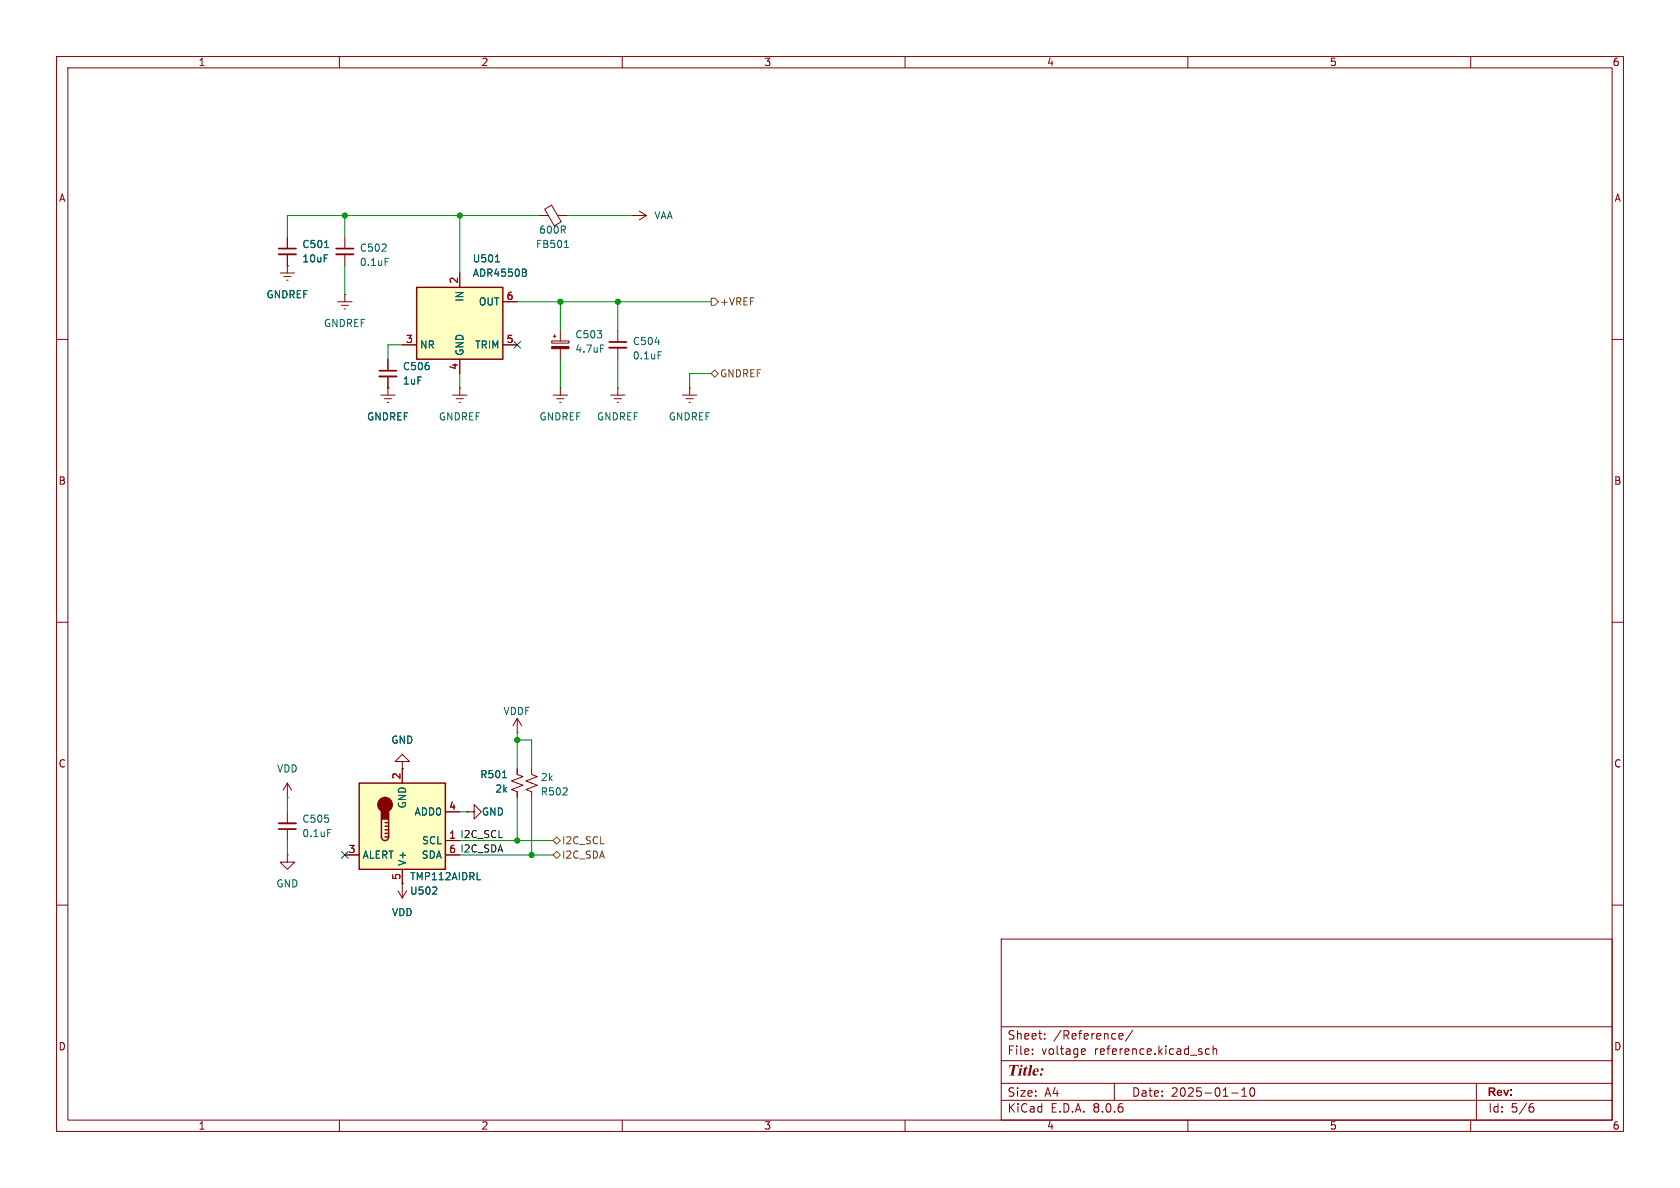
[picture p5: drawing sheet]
<svg xmlns="http://www.w3.org/2000/svg" width="297mm" height="210mm" viewBox="0 0 297 210" stroke-linecap="round" stroke-linejoin="round" font-family="sans-serif">
<g fill="none" stroke="#840000" stroke-width=".18">
<path d="M10 10h277v190h-277zM12 12h273v186h-273zM60 10v2M110 10v2M160 10v2M210 10v2M260 10v2M95.2 38.1h1.7M96.3 37l1.2-.7 1.7 2.9-1.2 .7zM98.6 38.1h1.7M111.8 38.1h.1M111.8 38.1h2.5"/>
<path d="M113 37.3l1.3 .8M114.3 38.1l-1.3 .8M10 60h2M49.5 48.3h2.6M50.2 48.9h1.2M50.7 49.5h.2M50.8 47h.1M50.8 47v1.3M61 41.9v2M61 45v2M285 60h2M80 69.9h2.5"/>
<path d="M80.6 70.5h1.3M81.2 71.1h.2M81.3 68.6h.1M81.3 68.6v1.3M10 110h2M285 110h2M10 160h2M285 160h2M177 166h108v32h-108zM60 198v2M110 198v2M160 198v2"/>
<path d="M177 194.5h108M177 191.5h108M177 187.5h108M177 181.5h108M182.5 186.3v.1M182.5 185.5v.1M184.7 183.6v.1M184.7 182.8v.1M191.4 185.4l.4 .1 .1 .3-.7 .1M191.8 186.3l-.4 .1M197 191.5v3M197.8 183.2l.7-.1v-.3l-.5-.1-.2 .2 .1 .7h.6"/>
<path d="M200.2 182.1l-1.2 2M210 198v2M213.8 185.5l-.4-.1-.3 .3v.4l.1 .2h.6M214.5 185.5l.2-.1 .3 .1 .1 .9M214.5 184.9v1.5M217.7 193.2h1.2M219.5 193.8h.9M219.5 192.7l.5-.4v1.5M221.2 192.4l.1-.1a.81 .81 0 0 1 .6 .6 .81 .81 0 0 1-.3 .8l-.1 .1a.81 .81 0 0 1-.6-.6 .81 .81 0 0 1 .3-.8zM260 198v2M261 191.5v6.5M270.6 195.7h.3l.3 .3-.1 .5-.5 .1"/>
<path d="M271 195.1l-.4 .1"/>
</g>
<path d="M68.1 45.7h.6M99.8 43.8h.7M100 42.7l.1-.2v1.3" fill="none" stroke="#006464" stroke-width=".18"/>
<path d="M59.4 45h3.1" fill="none" stroke="#840000" stroke-width=".33"/>
<path d="M59.4 43.9h3.1" fill="none" stroke="#840000" stroke-width=".3"/>
<path d="M73.7 50.8h15.2v12.7h-15.2z" fill="#ffffc2"/>
<path d="M73.7 50.8h15.2v12.7h-15.2z" fill="none" stroke="#840000" stroke-width=".25"/>
<g fill="none" stroke="#840000" stroke-width=".18">
<path d="M50.8 41.9v2M50.8 45v2M59.7 53.3h2.5M60.3 54h1.3M60.8 54.6h.3M61 52.1h.1M61 52.1v1.2M81.3 48.3v2.5M88.9 53.3h2.5M97.8 59.4h.5M98 59.2v.5M99.1 58.4v1.9"/>
<path d="M109.2 58.4v2.1M67.3 69.9h2.5M67.9 70.5h1.3M68.5 71.1h.2M68.6 68.6h.1M68.6 63.5v2M68.6 66.5v3.4M71.1 61h2.6M81.3 63.5v2.5M88.9 61h2.5M97.5 60.3h3.1v.4h-3.1zM97.8 69.9h2.5"/>
<path d="M98.4 70.5h1.3M98.9 71.1h.3M99.1 68.6h.1M99.1 61.6v1.9M99.1 68.6v1.3M107.9 69.9h2.6M108.6 70.5h1.3M109.1 71.1h.2M109.2 68.6h.1M109.2 61.5v2M109.2 68.6v1.3M120.6 69.9h2.6"/>
<path d="M121.3 70.5h1.3M121.8 71.1h.2M121.9 68.6h.1M121.9 68.6v1.3M94 135.9v1l1 .4-2 .7 2 .8-2 .8 1 .4v1M70.4 157.5l.7 1.3M71.1 156.2h.1M71.1 156.2v2.6M71.9 157.5l-.8 1.3M82.5 143.5h1.3v1.3l1.3-1.3-1.3-1.3v1.3M82.5 143.5h.1"/>
</g>
<path d="M57.4 43.8h.7M87.6 46.3h.7M92.8 47.6l.2 .2-.2 .4 .3 .2-.1 .3-.2 .1M106.2 61h.6M115.8 60.5h.8M116.3 62.2h.7" fill="none" stroke="#006464" stroke-width=".18"/>
<path d="M49.3 45h3M67.1 66.5h3M107.7 61.5h3" fill="none" stroke="#840000" stroke-width=".33"/>
<path d="M49.3 43.9h3M67.1 65.5h3M107.7 60.5h3" fill="none" stroke="#840000" stroke-width=".3"/>
<path d="M97.5 61.3h3.1v.3h-3.1z" fill="#840000" stroke="#840000" stroke-width=".18"/>
<path d="M63.5 138.4h15.2v15.3h-15.2z" fill="#ffffc2"/>
<path d="M63.5 138.4h15.2v15.3h-15.2zM67.4 144.8v3.2a.64 .64 0 0 0 .7 .6 .64 .64 0 0 0 .6-.6M68.1 145.4h.6M68.1 146.1h.6M68.1 146.7h.6M68.1 147.3h.6M68.1 148h.6M68.7 144.8v3.2" fill="none" stroke="#840000" stroke-width=".25"/>
<g fill="#840000" stroke="#840000" stroke-width=".25">
<path d="M67.4 142.9h1.3v1.9h-1.3z"/>
<circle cx="68.1" cy="142.2" r="1.27"/>
</g>
<g fill="none" stroke="#840000" stroke-width=".18">
<path d="M50.8 47h.1M50.8 41.9v2M50.8 45v2M81.3 48.3v2.5M88.9 53.3h2.5M68.6 68.6h.1M68.6 63.5v2M68.6 66.5v2.1M71.1 61h2.6M81.3 63.5v2.5M88.9 61h2.5M50.8 138.4v2.6"/>
<path d="M50.8 138.4l-.8 1.3M50.8 138.4l.8 1.3M71.1 134.6h1.3l-1.3-1.2-1.3 1.2h1.3v1.3M71.1 135.9h.1M71.1 135.9v2.5M91.4 135.9v1l1.1 .4-2.1 .7 2.1 .8-2.1 .8 1 .4v1M91.4 129.5h.1M91.4 127v2.5M91.4 127l-.7 1.3M91.4 127l.8 1.3M50.8 151.1v1.3h-1.3l1.3 1.3 1.3-1.3h-1.3M50.8 151.1h.1"/>
<path d="M50.8 141h.1M50.8 143.5v2M50.8 146.6v2M61 151.1h2.5M71.1 156.2h.1M71.1 153.7v2.5M78.7 148.6h2.6M78.7 151.1h2.6M78.7 143.5h2.6M82.5 143.5h.1"/>
</g>
<path d="M57.4 43.8h.7M87.6 46.3h.7M92.8 47.6l.2 .2-.2 .4 .3 .2-.1 .3-.2 .1M88.8 137.5h.8M57.9 146.6h.6M76.4 158.1h.8M77.2 156.9v.4M84.4 155.5h.6" fill="none" stroke="#006464" stroke-width=".18"/>
<path d="M49.3 145.5h3" fill="none" stroke="#840000" stroke-width=".33"/>
<path d="M49.3 146.6h3" fill="none" stroke="#840000" stroke-width=".3"/>
<path d="M125.7 52.7h.7l.6 .6-.6 .7h-.7zM125.7 66l.7-.6 .6 .6-.6 .7zM97.8 151.1l.6-.6 .7 .6-.7 .7zM97.8 148.6l.6-.6 .7 .6-.7 .6z" fill="none" stroke="#725600" stroke-width=".18"/>
<g fill="none" stroke="#009600" stroke-width=".18">
<path d="M61 38.1v3.8M81.3 38.1v10.2M95.2 38.1h-44.4v3.8M100.3 38.1h11.5M61 47v5.1M91.4 53.3h34.3M99.1 53.3v5.1M109.2 53.3v5.1M71.1 61h-2.5v2.5M81.3 66v2.6M99.1 63.5v5.1M109.2 63.5v5.1"/>
<path d="M125.7 66h-3.8v2.6M91.4 129.5v6.4M91.4 130.8h2.6v5.1M50.8 141v2.5M50.8 148.6v2.5M81.3 151.1h16.5M81.3 148.6h16.5M81.3 143.5h1.2M91.4 141v7.6M94 141v10.1"/>
</g>
<path d="M90.8 60.4l1.2 1.2M92 60.4l-1.2 1.2M60.4 150.5l1.2 1.2M61.6 150.5l-1.2 1.2" fill="none" stroke="#000084" stroke-width=".18"/>
<g fill="#009600" stroke="#009600" stroke-width=".18">
<circle cx="81.3" cy="38.1" r=".46"/>
<circle cx="61" cy="38.1" r=".46"/>
<circle cx="99.1" cy="53.3" r=".46"/>
<circle cx="109.2" cy="53.3" r=".46"/>
<circle cx="94" cy="151.1" r=".46"/>
<circle cx="91.4" cy="148.6" r=".46"/>
<circle cx="91.4" cy="130.8" r=".46"/>
</g>
<text font-size="2.8" fill="#840000" x="178" y="190.9">Title:</text>
<g font-size="2.1" fill="#840000">
<text x="178" y="184">Sheet:</text>
<text x="186.2" y="184">/Reference/</text>
<text x="178" y="186.7">File:</text>
<text x="184.1" y="186.7">voltage</text>
<text x="193.5" y="186.7">reference.kicad_sch</text>
<text x="178" y="196.9">KiCad</text>
<text x="178" y="194.1">Size:</text>
<text x="184.7" y="194.1">A4</text>
<text x="185.7" y="196.9">E.D.A.</text>
<text x="193.3" y="196.9">8.0.6</text>
<text x="200" y="194.1">Date:</text>
<text x="207" y="194.1">2025-01-10</text>
<text x="263" y="194.3">Rev:</text>
<text x="263" y="196.9">Id:</text>
<text x="267.1" y="196.9">5/6</text>
</g>
<g font-size="1.8" fill="#840000">
<text x="35" y="11.9">1</text>
<text x="85" y="11.9">2</text>
<text x="135" y="11.9">3</text>
<text x="185" y="11.9">4</text>
<text x="235" y="11.9">5</text>
<text x="285" y="11.9">6</text>
<text x="10.3" y="35.9">A</text>
<text x="285.3" y="35.9">A</text>
<text x="10.3" y="85.9">B</text>
<text x="285.3" y="85.9">B</text>
<text x="10.3" y="135.9">C</text>
<text x="285.3" y="135.9">C</text>
<text x="10.3" y="185.9">D</text>
<text x="285.3" y="185.9">D</text>
<text x="35" y="199.9">1</text>
<text x="85" y="199.9">2</text>
<text x="135" y="199.9">3</text>
<text x="185" y="199.9">4</text>
<text x="235" y="199.9">5</text>
<text x="285" y="199.9">6</text>
</g>
<g font-size="1.8" fill="#006464">
<text x="95.2" y="41.5">600R</text>
<text x="115.6" y="39">VAA</text>
<text x="53.3" y="44">C501</text>
<text x="53.3" y="46.6">10uF</text>
<text x="63.5" y="44.7">C502</text>
<text x="63.5" y="47.2">0.1uF</text>
<text x="83.5" y="46.6">U501</text>
<text x="94.7" y="44">FB501</text>
<text x="47" y="52.9">GNDREF</text>
<text x="82.1" y="53.4" transform="rotate(-90 82.1 53.4)">IN</text>
<text x="83.5" y="49.1">ADR4550B</text>
<text x="57.2" y="58">GNDREF</text>
<text x="84.6" y="54.2">OUT</text>
<text x="71.1" y="65.6">C506</text>
<text x="74.2" y="61.8">NR</text>
<text x="82.1" y="63" transform="rotate(-90 82.1 63)">GND</text>
<text x="83.9" y="61.8">TRIM</text>
<text x="101.6" y="60">C503</text>
<text x="101.6" y="62.5">4.7uF</text>
<text x="111.8" y="61.2">C504</text>
<text x="111.8" y="63.7">0.1uF</text>
<text x="71.1" y="68.2">1uF</text>
<text x="64.8" y="74.5">GNDREF</text>
<text x="77.5" y="74.5">GNDREF</text>
<text x="95.3" y="74.5">GNDREF</text>
<text x="105.4" y="74.5">GNDREF</text>
<text x="118.1" y="74.5">GNDREF</text>
<text x="69.1" y="131.7">GND</text>
<text x="88.9" y="126.6">VDDF</text>
<text x="48.9" y="136.8">VDD</text>
<text x="84.8" y="137.8">R501</text>
<text x="72" y="143" transform="rotate(-90 72 143)">GND</text>
<text x="87.5" y="140.3">2k</text>
<text x="95.5" y="140.8">R502</text>
<text x="95.5" y="138.3">2k</text>
<text x="53.3" y="145.6">C505</text>
<text x="53.3" y="148.2">0.1uF</text>
<text x="73.2" y="144.4">ADD0</text>
<text x="74.5" y="149.5">SCL</text>
<text x="85.1" y="144.4">GND</text>
<text x="64" y="152">ALERT</text>
<text x="72" y="153.2" transform="rotate(-90 72 153.2)">V+</text>
<text x="72.4" y="155.8">TMP112AIDRL</text>
<text x="74.5" y="152">SDA</text>
<text x="48.8" y="157.1">GND</text>
<text x="72.4" y="158.3">U502</text>
<text x="69.2" y="162.2">VDD</text>
</g>
<g font-size="1.8" fill="#a90000">
<text x="81" y="50.2" transform="rotate(-90 81 50.2)">2</text>
<text x="89.5" y="53.1">6</text>
<text x="71.7" y="60.7">3</text>
<text x="81" y="65.5" transform="rotate(-90 81 65.5)">4</text>
<text x="89.5" y="60.7">5</text>
<text x="70.9" y="137.9" transform="rotate(-90 70.9 137.9)">2</text>
<text x="79.3" y="143.3">4</text>
<text x="79.3" y="148.3">1</text>
<text x="61.5" y="150.9">3</text>
<text x="70.9" y="155.6" transform="rotate(-90 70.9 155.6)">5</text>
<text x="79.3" y="150.9">6</text>
</g>
<g font-size="1.8" fill="#725600">
<text x="127.2" y="54.2">+VREF</text>
<text x="127.2" y="66.9">GNDREF</text>
<text x="99.3" y="149.5">I2C_SCL</text>
<text x="99.3" y="152">I2C_SDA</text>
</g>
<g font-size="1.8" fill="#0f0f0f">
<text x="79.3" y="148.3">1 I2C_SCL</text>
<text x="79.3" y="150.9">6 I2C_SDA</text>
</g>
</svg>
